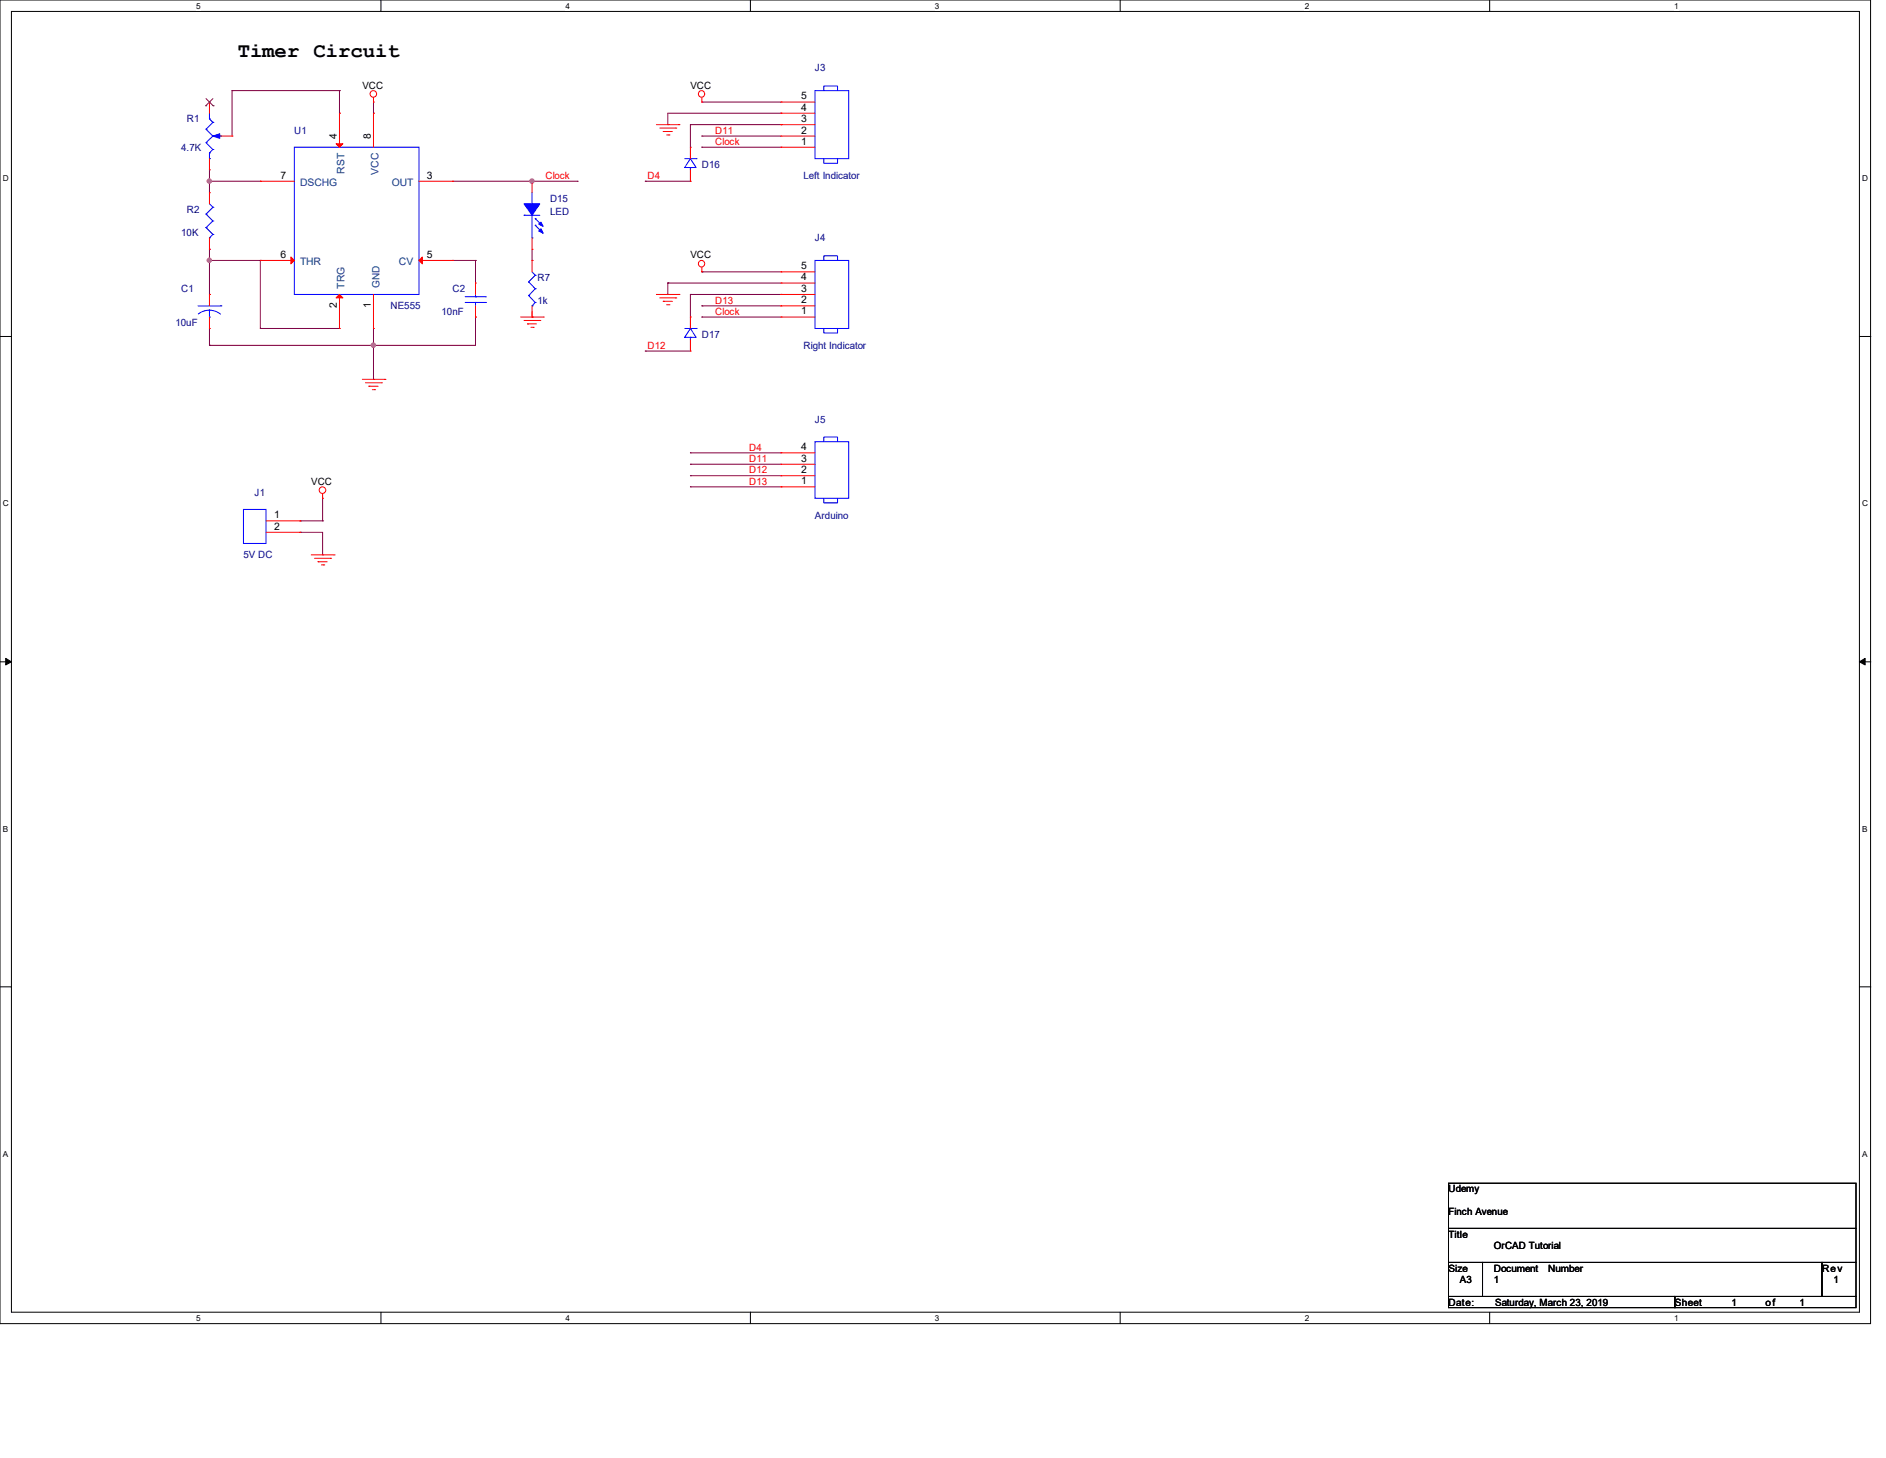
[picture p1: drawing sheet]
<svg xmlns="http://www.w3.org/2000/svg" width="279mm" height="216mm" viewBox="0 0 279 216" stroke-linecap="round" stroke-linejoin="round" font-family="sans-serif">
<path d="M0 0h277.1v196h-277.1zM1.7 1.7h273.8v192.6h-273.8z" fill="none" stroke="#000" stroke-width=".15"/>
<g fill="#fff">
<path d="M29 .2h.7v1.3h-.7z"/>
<path d="M29 194.5h.7v1.3h-.7z"/>
</g>
<path d="M56.4 0v1.7M56.4 194.3v1.7" fill="none" stroke="#000" stroke-width=".15"/>
<g fill="#fff">
<path d="M83.8 .2h.6v1.3h-.6z"/>
<path d="M83.8 194.5h.6v1.3h-.6z"/>
</g>
<path d="M111.2 0v1.7M111.2 194.3v1.7" fill="none" stroke="#000" stroke-width=".15"/>
<g fill="#fff">
<path d="M138.5 .2h.6v1.3h-.6z"/>
<path d="M138.5 194.5h.6v1.3h-.6z"/>
</g>
<path d="M165.9 0v1.7M165.9 194.3v1.7" fill="none" stroke="#000" stroke-width=".15"/>
<g fill="#fff">
<path d="M193.3 .2h.6v1.3h-.6z"/>
<path d="M193.3 194.5h.6v1.3h-.6z"/>
</g>
<path d="M220.7 0v1.7M220.7 194.3v1.7" fill="none" stroke="#000" stroke-width=".15"/>
<g fill="#fff">
<path d="M248 .2h.7v1.3h-.7z"/>
<path d="M248 194.5h.7v1.3h-.7z"/>
<path d="M.4 25.7h.9v1.4h-.9z"/>
<path d="M275.9 25.7h.8v1.4h-.8z"/>
<path d="M.4 73.9h.9v1.3h-.9z"/>
<path d="M275.9 73.9h.8v1.3h-.8z"/>
</g>
<path d="M0 49.8h1.7M275.5 49.8h1.7" fill="none" stroke="#000" stroke-width=".15"/>
<g fill="#fff">
<path d="M.4 122h.8v1.4h-.8z"/>
<path d="M275.9 122h.7v1.4h-.7z"/>
</g>
<path d="M0 98h1.7M275.5 98h1.7" fill="none" stroke="#000" stroke-width=".15"/>
<path d="M.8 97.5l.9 .5-.9 .5zM275.5 98l.8-.5v1z" fill="#000" stroke="#000" stroke-width=".15"/>
<g fill="#fff">
<path d="M.4 170.2h.8v1.3h-.8z"/>
<path d="M275.9 170.2h.7v1.3h-.7z"/>
</g>
<path d="M0 146.1h1.7M275.5 146.1h1.7M214.6 175.2h60.4v6.7h-60.4zM214.6 181.9h60.4v5h-60.4zM214.6 186.9h5v5.1h-5zM214.6 192h33.5v1.6h-33.5zM219.6 186.9h50.3v5.1h-50.3zM248.1 192h26.9v1.6h-26.9zM269.9 186.9h5.1v5.1h-5.1z" fill="none" stroke="#000" stroke-width=".15"/>
<g fill="none" stroke="#800040" stroke-width=".15">
<path d="M34.4 13.4h.1M34.4 13.4v6.8M34.4 13.4h15.9M50.3 13.4h.1M50.3 16.8h.1M50.3 13.4v3.4M55.3 16.8h.1M55.3 15.1v1.7M98.9 18.5h.1M102.3 18.5h.1M102.3 18.5v3.3M102.3 18.5h13.4"/>
<path d="M104 15.1h.1M104 15.1h11.7M115.7 16.8h.1M115.7 18.5h.1M115.7 16.8h-16.8v1.7M31 26.8h.1M31 36.9h.1M31 25.1v3.4M31 36.9v6.7M31 26.8h7.6M31 38.6h7.6M38.6 38.6h.1"/>
<path d="M38.6 38.6v10M67.1 38.6h.1M67.1 26.8h18.4M67.1 38.6h3.3M70.4 38.6h.1M70.4 38.6v3.3M78.8 26.8h.1M78.8 38.6h.1M78.8 36.9v1.7M85.5 26.8h.1M95.6 26.8h.1M95.6 26.8h6.7"/>
<path d="M104 20.2h.1M104 21.8h.1M104 20.2h11.7M104 21.8h11.7M31 51.1h.1M31 43.6h.1M31 48.6v2.5M38.6 48.6h.1M38.6 48.6h11.7M55.3 51.1h.1M55.3 56.2h.1M55.3 48.6v7.6"/>
<path d="M70.4 46.9h.1M70.4 46.9v4.2h-39.4M78.8 46.9h.1M78.8 46.1v.8M95.6 52h.1M95.6 52h6.7M98.9 41.9h.1M98.9 41.9v1.7M98.9 41.9h16.8M102.3 43.6h.1M102.3 43.6v3.3M102.3 43.6h13.4"/>
<path d="M104 40.3h.1M104 45.3h.1M104 46.9h.1M104 40.3h11.7M104 45.3h11.7M104 46.9h11.7M115.7 43.6h.1M44.4 77.1h.1M44.4 78.8h.1M44.4 78.8h3.4v3.4M44.4 77.1h3.4M47.8 77.1h.1"/>
<path d="M47.8 73.8v3.3M102.3 67.1h.1M102.3 68.7h.1M102.3 70.4h.1M102.3 72.1h.1M102.3 67.1h13.4M102.3 68.7h13.4M102.3 70.4h13.4M102.3 72.1h13.4M47.8 82.2h.1"/>
</g>
<g fill="#f0f" stroke="#f0f" stroke-width=".15">
<circle cx="31" cy="26.8" r=".32"/>
<circle cx="31" cy="38.5" r=".32"/>
<circle cx="55.3" cy="51.1" r=".32"/>
<circle cx="78.8" cy="26.8" r=".32"/>
</g>
<g fill="none" stroke="#f00" stroke-width=".15">
<path d="M31 15.1h.1M31 15.1v1.7M50.3 16.8h.1M50.3 16.8v5M55.3 15.1h.1M55.3 16.8h.1M55.3 14.4v.7M55.3 16.8v5M97.2 18.5h3.4M97.7 19h2.4M98.3 19.5h.1M98.3 19.5h1.3"/>
<path d="M98.8 20h.3M99.1 20h.1M100.1 19h.1M100.6 18.5h.1M104 15.1h.1M104 14.4v.7M115.7 18.5h.1M115.7 16.8h.1M115.7 15.1h.1M115.7 18.5h5M115.7 16.8h5M115.7 15.1h5"/>
<path d="M31 25.1h.1M31 28.5h.1M31 36.9h.1M31 23.5v1.6M31 28.5v1.7M31 35.2v1.7M32.7 20.2h1.7M34.4 20.2h.1M38.6 38.6h.1M38.6 26.8h.1M38.6 26.8h5M38.6 38.6h5"/>
<path d="M62.1 26.8h5M62.1 38.6h5M67.1 26.8h.1M67.1 38.6h.1M78.8 38.6h.1M78.8 26.8h.1M78.8 36.9h.1M78.8 26.8v1.7M78.8 35.2v1.7M78.8 38.6v1.7M102.3 26.8h.1M102.3 21.8h.1"/>
<path d="M102.3 21.8v1.7M102.3 25.1v1.7M104 39.6v.7M115.7 21.8h.1M115.7 20.2h.1M115.7 20.2h5M115.7 21.8h5M31 43.6h.1M31 48.6h.1M31 43.6v1.7M31 46.9v1.7M50.3 48.6h.1"/>
<path d="M50.3 43.6v5M53.7 56.2h3.3M54.1 56.7h2.4M54.7 57.2h.1M54.7 57.2h1.3M55.2 57.7h.3M55.3 48.6h.1M55.3 43.6v5M55.5 57.7h.1M56.5 56.7h.1M57 56.2h.1M70.4 41.9h.1"/>
<path d="M70.4 46.9h.1M70.4 41.9v1.7M70.4 45.3v1.6M77.1 46.9h3.4M77.6 47.5h2.4M78.1 48h.1M78.1 48h1.4M78.7 48.5h.3M78.8 46.9h.1M78.8 45.3v1.6M79 48.5h.1M80 47.5h.1"/>
<path d="M80.5 46.9h.1M97.2 43.6h3.4M97.7 44.1h2.4M98.3 44.6h.1M98.3 44.6h1.3M98.8 45.1h.3M99.1 45.1h.1M100.1 44.1h.1M100.6 43.6h.1M102.3 52h.1M102.3 46.9h.1M102.3 46.9v1.7"/>
<path d="M102.3 50.3v1.7M104 40.3h.1M115.7 46.9h.1M115.7 45.3h.1M115.7 43.6h.1M115.7 41.9h.1M115.7 40.3h.1M115.7 43.6h5M115.7 46.9h5M115.7 45.3h5M115.7 41.9h5M115.7 40.3h5"/>
<path d="M39.4 77.1h5M39.4 78.8h5M44.4 77.1h.1M44.4 78.8h.1M47.8 73.8h.1M47.8 73.1v.7M115.7 72.1h.1M115.7 70.4h.1M115.7 68.7h.1M115.7 67.1h.1M115.7 72.1h5M115.7 70.4h5"/>
<path d="M115.7 68.7h5M115.7 67.1h5M46.1 82.2h3.4M46.6 82.7h2.4M47.1 83.2h.1M47.1 83.2h1.4M47.6 83.7h.4M48 83.7h.1M49 82.7h.1M49.5 82.2h.1"/>
<circle cx="55.3" cy="13.9" r=".49"/>
<circle cx="103.9" cy="13.9" r=".48"/>
<circle cx="103.9" cy="39.1" r=".48"/>
<circle cx="47.8" cy="72.6" r=".49"/>
</g>
<g fill="none" stroke="#00f" stroke-width=".15">
<path d="M30.5 19.1h.1M30.5 19.1l1 1.1M31 17.6h.1M31 16.8v.8M31 17.6l.5 .5M31.5 18.1h.1M31.5 18.1l-1 1M120.7 13.4h5v10.1h-5zM122 13.4v-.7h2.1v.7M30.5 21.1h.1M30.5 31.7h.1M30.5 33.7h.1"/>
<path d="M30.5 21.1l1 1M30.5 31.7l1 1M30.5 33.7l1 1M31 22.6h.1M31 23.5h.1M31 35.2h.1M31 22.6v.9M31 30.2l.5 .5M31.5 20.2h.1M31.5 22.1h.1M31.5 30.7h.1M31.5 32.7h.1"/>
<path d="M31.5 34.7h.1M31.5 20.2l-1 .9M31.5 22.1l-.5 .5M31.5 30.7l-1 1M31.5 32.7l-1 1M31.5 34.7l-.5 .5M32.4 20.2h.3M32.7 20.2h.1M43.6 21.8h18.5v21.8h-18.5zM77.6 31.9h.1M77.6 31.9h2.4M78.8 30.2h.1"/>
<path d="M78.8 35.2h.1M78.8 28.5v1.7M78.8 31.9v3.3M79.3 32.4h.1M79.3 33.4h.1M79.3 32.4l1 1M79.3 33.4l1 1M101.4 23.5h1.7M102.3 23.5l.8 1.3h-1.7zM102.3 24.8h.1M102.3 24.8v.3M103.1 23.5h.1"/>
<path d="M120.7 38.6h5v10h-5zM122 38.6v-.7h2.1v.7M122 23.5v.7h2.1v-.7M29.3 45.3h3.4M31 46.9h.1M31 45.9l1.1 .3 .6 .3M31 45.9l-.7 .1-.9 .5M31 45.9v1M32.7 45.3h.1M68.9 44.8h3M68.9 43.9h3M70.4 43.9h.1"/>
<path d="M70.4 44.8h.1M70.4 43.6v.3M70.4 44.8v.5M71.9 44.8h.1M71.9 43.9h.1M78.3 41.7h.1M78.3 43.8h.1M78.3 41.7l1 1.1M78.3 43.8l1 1M78.8 45.3h.1M78.8 40.3l.5 .5M79.3 40.8h.1"/>
<path d="M79.3 42.8h.1M79.3 44.8h.1M79.3 40.8l-1 .9M79.3 42.8l-1 1M79.3 44.8l-.5 .5M101.4 48.6h1.7M102.3 48.6l.8 1.4h-1.7zM102.3 50h.1M102.3 50v.3M103.1 48.6h.1M122 48.6v.7h2.1v-.7M36.1 75.4h3.3v5.1h-3.3z"/>
<path d="M120.7 65.4h5v8.4h-5zM122 73.8v.7h2.1v-.7M122 65.4v-.7h2.1v.7"/>
</g>
<g fill="#f00" stroke="#f00" stroke-width=".15">
<path d="M49.8 21.3h1l-.5 .5z"/>
<path d="M62.1 38.6l.5-.5v1z"/>
<path d="M49.8 44.1l.5-.5 .5 .5z"/>
<path d="M43.1 38.1l.5 .5-.5 .5z"/>
</g>
<g fill="#00f" stroke="#00f" stroke-width=".15">
<path d="M31.5 20.2l1.1-.4v.7z"/>
<path d="M77.6 30.2h2.4l-1.2 1.7z" fill-rule="evenodd"/>
<path d="M79.8 34.2l.3-.3 .4 .6z" fill-rule="evenodd"/>
<path d="M79.8 33.2l.3-.3 .4 .6z" fill-rule="evenodd"/>
</g>
<path d="M30.5 15.7h.1M30.5 14.6l1.1 1.1M31.5 14.6l-1 1.1M31.6 15.7h.1" fill="none" stroke="#804000" stroke-width=".15"/>
<text font-size="3.1" x="35.2" y="8.4">Timer Circuit</text>
<g font-size="1.5" fill="#000080">
<text x="120.7" y="10.6">J3</text>
<text x="26.8" y="22.3">4.7K</text>
<text x="27.7" y="18.1">R1</text>
<text x="43.6" y="19.8">U1</text>
<text x="81.5" y="29.9">D15</text>
<text x="104" y="24.8">D16</text>
<text x="119" y="26.5">Left Indicator</text>
<text x="26.8" y="34.9">10K</text>
<text x="27.7" y="31.5">R2</text>
<text x="81.5" y="31.9">LED</text>
<text x="120.7" y="35.7">J4</text>
<text x="79.6" y="41.6">R7</text>
<text x="26.8" y="43.3">C1</text>
<text x="57.9" y="45.8">NE555</text>
<text x="65.4" y="46.7">10nF</text>
<text x="67.1" y="43.3">C2</text>
<text x="79.6" y="45">1k</text>
<text x="26" y="48.3">10uF</text>
<text x="104" y="50">D17</text>
<text x="119" y="51.6">Right Indicator</text>
<text x="120.7" y="62.6">J5</text>
<text x="37.7" y="73.4">J1</text>
<text x="120.7" y="76.8">Arduino</text>
<text x="36.1" y="82.7">5V DC</text>
</g>
<g font-size="1.5">
<text x="53.7" y="13.1">VCC</text>
<text x="102.3" y="13.1">VCC</text>
<text x="118.7" y="16.4">4</text>
<text x="118.7" y="14.7">5</text>
<text x="49.9" y="20.6" transform="rotate(-90 49.9 20.6)">4</text>
<text x="54.9" y="20.6" transform="rotate(-90 54.9 20.6)">8</text>
<text x="118.7" y="21.4">1</text>
<text x="118.7" y="19.8">2</text>
<text x="118.7" y="18.1">3</text>
<text x="41.6" y="26.5">7</text>
<text x="63.2" y="26.5">3</text>
<text x="41.6" y="38.2">6</text>
<text x="63.2" y="38.2">5</text>
<text x="102.3" y="38.3">VCC</text>
<text x="118.7" y="41.5">4</text>
<text x="118.7" y="39.9">5</text>
<text x="49.9" y="45.6" transform="rotate(-90 49.9 45.6)">2</text>
<text x="54.9" y="45.6" transform="rotate(-90 54.9 45.6)">1</text>
<text x="118.7" y="46.6">1</text>
<text x="118.7" y="44.9">2</text>
<text x="118.7" y="43.2">3</text>
<text x="46.1" y="71.8">VCC</text>
<text x="118.7" y="71.7">1</text>
<text x="118.7" y="70.1">2</text>
<text x="118.7" y="68.4">3</text>
<text x="118.7" y="66.7">4</text>
<text x="40.6" y="76.8">1</text>
<text x="40.6" y="78.4">2</text>
<text x="214.6" y="176.6">Udemy</text>
<text x="214.6" y="179.9">Finch Avenue</text>
<text x="214.6" y="183.3">Title</text>
<text x="221.3" y="185">OrCAD Tutorial</text>
<text x="214.6" y="188.3">Size</text>
<text x="216.3" y="190">A3</text>
<text x="221.3" y="188.3">Document</text>
<text x="221.3" y="190">1</text>
<text x="229.4" y="188.3">Number</text>
<text x="269.9" y="188.3">Rev</text>
<text x="271.6" y="190">1</text>
<text x="214.6" y="193.3">Date:</text>
<text x="221.5" y="193.3">Saturday, March 23, 2019</text>
<text x="248.1" y="193.3">Sheet</text>
<text x="256.5" y="193.3">1</text>
<text x="261.5" y="193.3">of</text>
<text x="266.6" y="193.3">1</text>
</g>
<g font-size="1.5" fill="#f00">
<text x="106" y="19.8">D11</text>
<text x="106" y="21.5">Clock</text>
<text x="80.8" y="26.5">Clock</text>
<text x="95.9" y="26.5">D4</text>
<text x="106" y="45">D13</text>
<text x="106" y="46.6">Clock</text>
<text x="95.9" y="51.6">D12</text>
<text x="111" y="66.7">D4</text>
<text x="111" y="68.4">D11</text>
<text x="111" y="70.1">D12</text>
<text x="111" y="71.8">D13</text>
</g>
<g font-size="1.5" fill="#004080">
<text x="44.4" y="27.6">DSCHG</text>
<text x="51" y="25.7" transform="rotate(-90 51 25.7)">RST</text>
<text x="56" y="25.9" transform="rotate(-90 56 25.9)">VCC</text>
<text x="58" y="27.6">OUT</text>
<text x="44.4" y="39.3">THR</text>
<text x="59.1" y="39.3">CV</text>
<text x="51" y="42.8" transform="rotate(-90 51 42.8)">TRG</text>
<text x="56.2" y="42.6" transform="rotate(-90 56.2 42.6)">GND</text>
</g>
<g font-size="1.2">
<text x="29" y="1.3">5</text>
<text x="83.8" y="1.3">4</text>
<text x="138.5" y="1.3">3</text>
<text x="193.3" y="1.3">2</text>
<text x="248" y="1.3">1</text>
<text x=".4" y="26.8">D</text>
<text x="275.9" y="26.8">D</text>
<text x=".4" y="75">C</text>
<text x="275.9" y="75">C</text>
<text x=".4" y="123.1">B</text>
<text x="275.9" y="123.1">B</text>
<text x=".4" y="171.3">A</text>
<text x="275.9" y="171.3">A</text>
<text x="29" y="195.6">5</text>
<text x="83.8" y="195.6">4</text>
<text x="138.5" y="195.6">3</text>
<text x="193.3" y="195.6">2</text>
<text x="248" y="195.6">1</text>
</g>
</svg>
